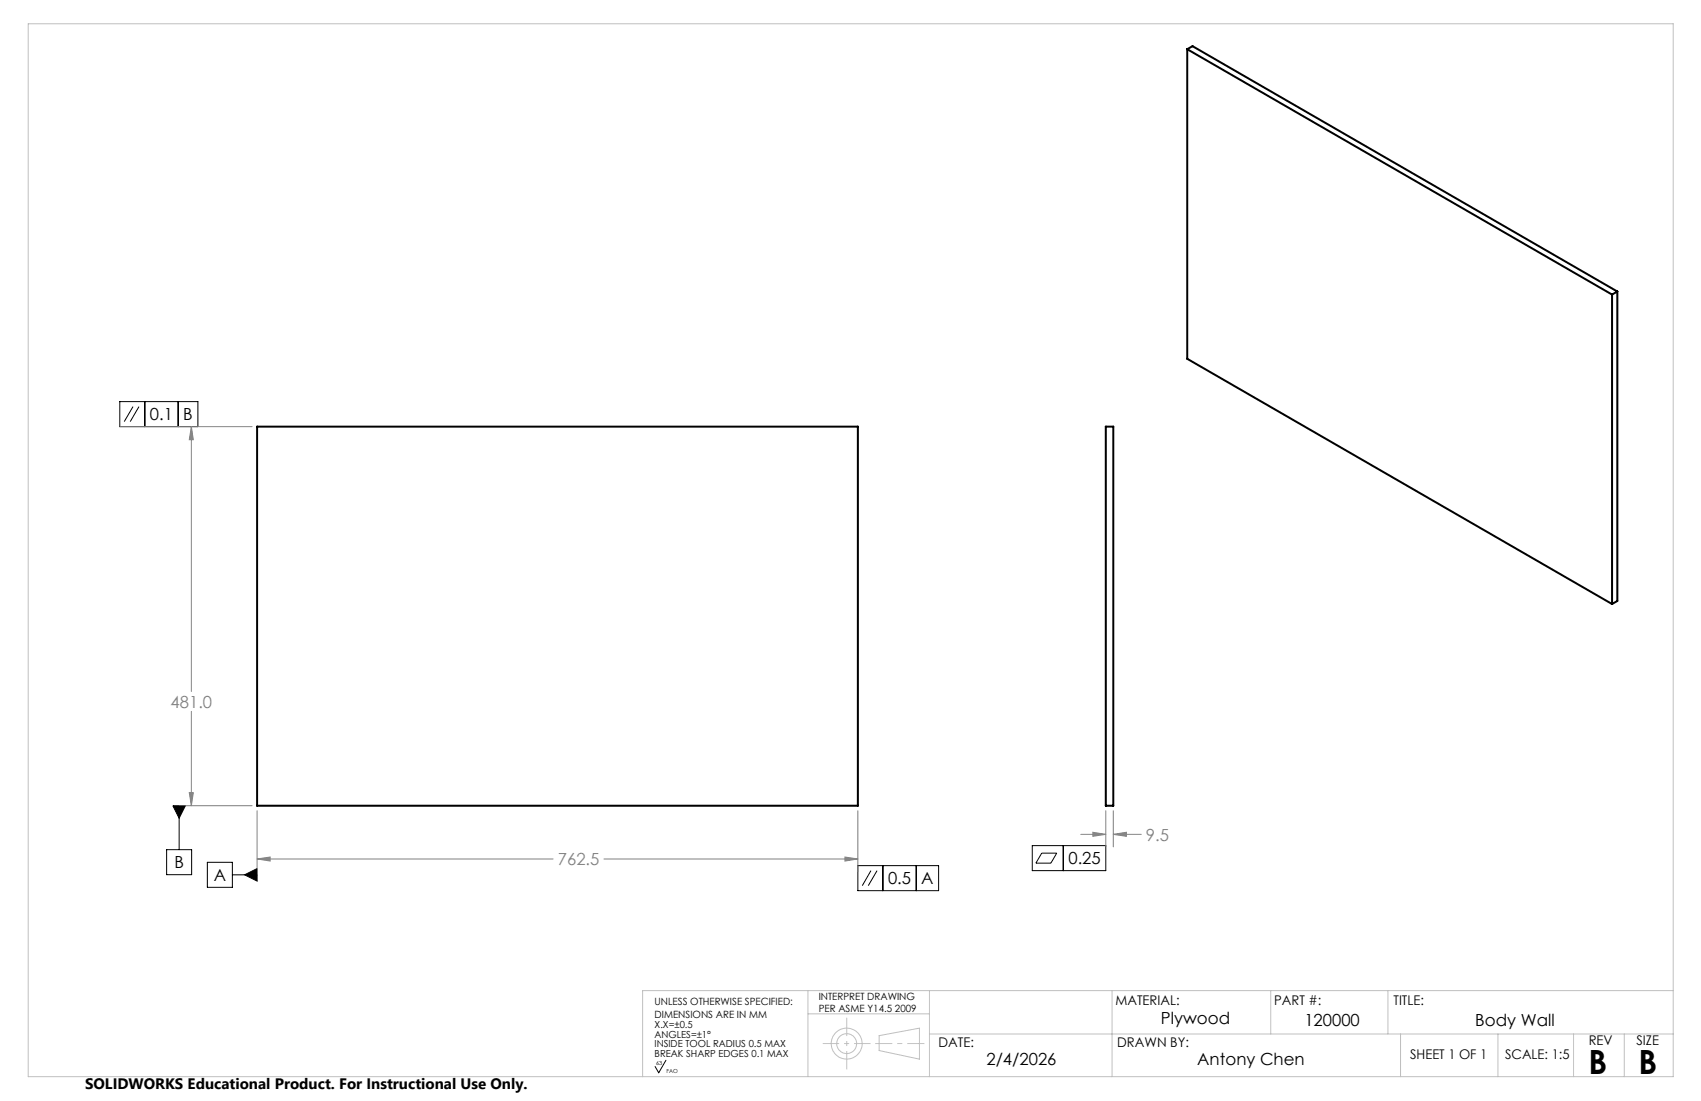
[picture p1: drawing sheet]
<svg xmlns="http://www.w3.org/2000/svg" width="432mm" height="279mm" viewBox="0 0 432 279" stroke-linecap="round" stroke-linejoin="round" font-family="sans-serif">
<path d="M301.4 12.5l107.8 62.3M301.4 12.5l1.3-.8 107.9 62.3M301.4 12.5v78.6l107.8 62.2M409.2 74.8v78.5M410.6 74l-1.4 .8M410.6 74v78.5l-1.4 .8M65.3 108.3h152.5v96.2h-152.5zM280.7 108.3h1.9v96.2h-1.9z" fill="none" stroke="#000" stroke-width=".51"/>
<g fill="none" stroke="#000" stroke-width=".25">
<path d="M30.4 101.9h19.8v6.4h-19.8zM33.8 103.2l-2.3 3.8M35.3 103.2l-2.2 3.8M36.8 101.9v6.4M45.2 101.9v6.4M42.3 215.6h6.3v6.4h-6.3zM43.9 204.5h3.2l-1.6 3.1zM45.5 204.5v11.1M52.6 218.8h6.4v6.4h-6.4zM217.8 219.7h20.5v6.3h-20.5zM224.1 219.7v6.3M232.6 219.7v6.3"/>
<path d="M262 214.6h18.7v6.3h-18.7zM264.4 216.5h3.9l-1.5 2.5h-3.8zM269.9 214.6v6.3M59 222h6.3M62.1 222l3.2-1.6v3.2zM221.1 220.9l-2.2 3.9M222.6 220.9l-2.2 3.9M169.1 269.1l-1.9 3.1-.9-1.5"/>
</g>
<g fill="none" stroke="#808080" stroke-width=".25">
<path d="M30.4 108.3h33.6M48.6 108.3l.5 3.3h-1.1zM48.6 108.3v67.2M48.6 180.5v24M45.4 204.5h18.6M48 201.2h1.1l-.5 3.3zM65.3 218l3.3-.5v1zM65.3 205.7v16.3M65.3 218h75.1M153.3 218h64.5M214.5 217.5l3.3 .5-3.3 .5zM217.8 205.7v15.5"/>
<path d="M274.4 211.7h6.3M277.4 211.2l3.3 .5-3.3 .5zM280.7 205.7v9.2M282.6 211.7l3.3-.5v1zM282.6 205.7v9.2M282.6 211.7h7.1"/>
</g>
<g fill="none" stroke="#c0c0c0" stroke-width=".25">
<path d="M7.2 6h417.5v267.2h-417.5zM205.1 251.4v21.7M205.1 257.3h30.8M235.9 251.4v21.8M282.3 251.4v21.8M322.6 251.4v11M352.3 251.4v11M424.7 251.4h-261.6v21.8M223.2 262.8l10.2-1.9v7.9l-10.2-2.2zM235.9 262.4h188.8M355.5 262.4v10.8M380.3 262.4v10.8"/>
<path d="M399.5 262.4v10.8M412.3 262.4v10.8"/>
<circle cx="214.9" cy="264.8" r="3.9"/>
<circle cx="214.9" cy="264.8" r="2.52"/>
</g>
<path d="M214.9 258.3v13.1" fill="none" stroke="#c0c0c0" stroke-width=".25" stroke-dasharray="15.2 1.3 1.3 1.3" stroke-dashoffset="10.6" stroke-linecap="butt"/>
<path d="M208.9 264.8h12.1" fill="none" stroke="#c0c0c0" stroke-width=".25" stroke-dasharray="15.2 1.3 1.3 1.3" stroke-dashoffset="11.1" stroke-linecap="butt"/>
<path d="M222.2 264.8h12.4" fill="none" stroke="#c0c0c0" stroke-width=".25" stroke-dasharray="15.2 1.3 1.3 1.3" stroke-dashoffset="10.9" stroke-linecap="butt"/>
<path d="M62.1 222l3.2-1.6v3.2zM43.9 204.5h3.2l-1.6 3.1z" fill="#000"/>
<path d="M65.3 218l3.3-.5v1zM214.5 217.5l3.3 .5-3.3 .5zM48.6 108.3l.5 3.3h-1.1zM48 201.2h1.1l-.5 3.3zM277.4 211.2l3.3 .5-3.3 .5zM282.6 211.7l3.3-.5v1z" fill="#808080"/>
<g font-size="8.5">
<text x="403.2" y="272.6">B</text>
<text x="415.9" y="272.6">B</text>
</g>
<g font-size="4.2">
<text x="38.1" y="106.7">0.1</text>
<text x="46.5" y="106.7">B</text>
<text x="44.3" y="220.4">B</text>
<text x="271.2" y="219.4">0.25</text>
<text x="54.3" y="223.6">A</text>
<text x="225.4" y="224.4">0.5</text>
<text x="233.9" y="224.4">A</text>
<text x="294.7" y="259.9">Plywood</text>
<text x="331.1" y="260.3">120000</text>
<text x="374.5" y="260.3">Body Wall</text>
<text x="250.4" y="270.4">2/4/2026</text>
<text x="303.9" y="270.4">Antony Chen</text>
</g>
<g font-size="4.2" fill="#808080">
<text x="43.3" y="179.6">481.0</text>
<text x="290.9" y="213.3">9.5</text>
<text x="141.6" y="219.6">762.5</text>
</g>
<text font-size="3.8" x="21.6" y="276.3">SOLIDWORKS Educational Product. For Instructional Use Only.</text>
<g font-size="3.4">
<text x="283.1" y="255">MATERIAL:</text>
<text x="323.4" y="255">PART #:</text>
<text x="353.8" y="255">TITLE:</text>
<text x="238.3" y="265.8">DATE:</text>
<text x="283.6" y="265.8">DRAWN BY:</text>
<text x="358" y="268.8">SHEET 1 OF 1</text>
<text x="382.1" y="268.8">SCALE: 1:5</text>
<text x="403.3" y="265.2">REV</text>
<text x="415.4" y="265.2">SIZE</text>
</g>
<g font-size="2.5">
<text x="166.2" y="255.1">UNLESS OTHERWISE SPECIFIED:</text>
<text x="207.8" y="253.8">INTERPRET DRAWING</text>
<text x="207.8" y="256.7">PER ASME Y14.5 2009</text>
<text x="166.2" y="258.4">DIMENSIONS ARE IN MM</text>
<text x="166.2" y="260.9">X.X=±0.5</text>
<text x="166.2" y="263.4">ANGLES=±1°</text>
<text x="166.2" y="265.8">INSIDE TOOL RADIUS 0.5 MAX</text>
<text x="166.2" y="268.3">BREAK SHARP EDGES 0.1 MAX</text>
</g>
<g font-size="1.4">
<text x="166.6" y="270.3">63</text>
<text x="169.2" y="272.2">FAO</text>
</g>
</svg>
